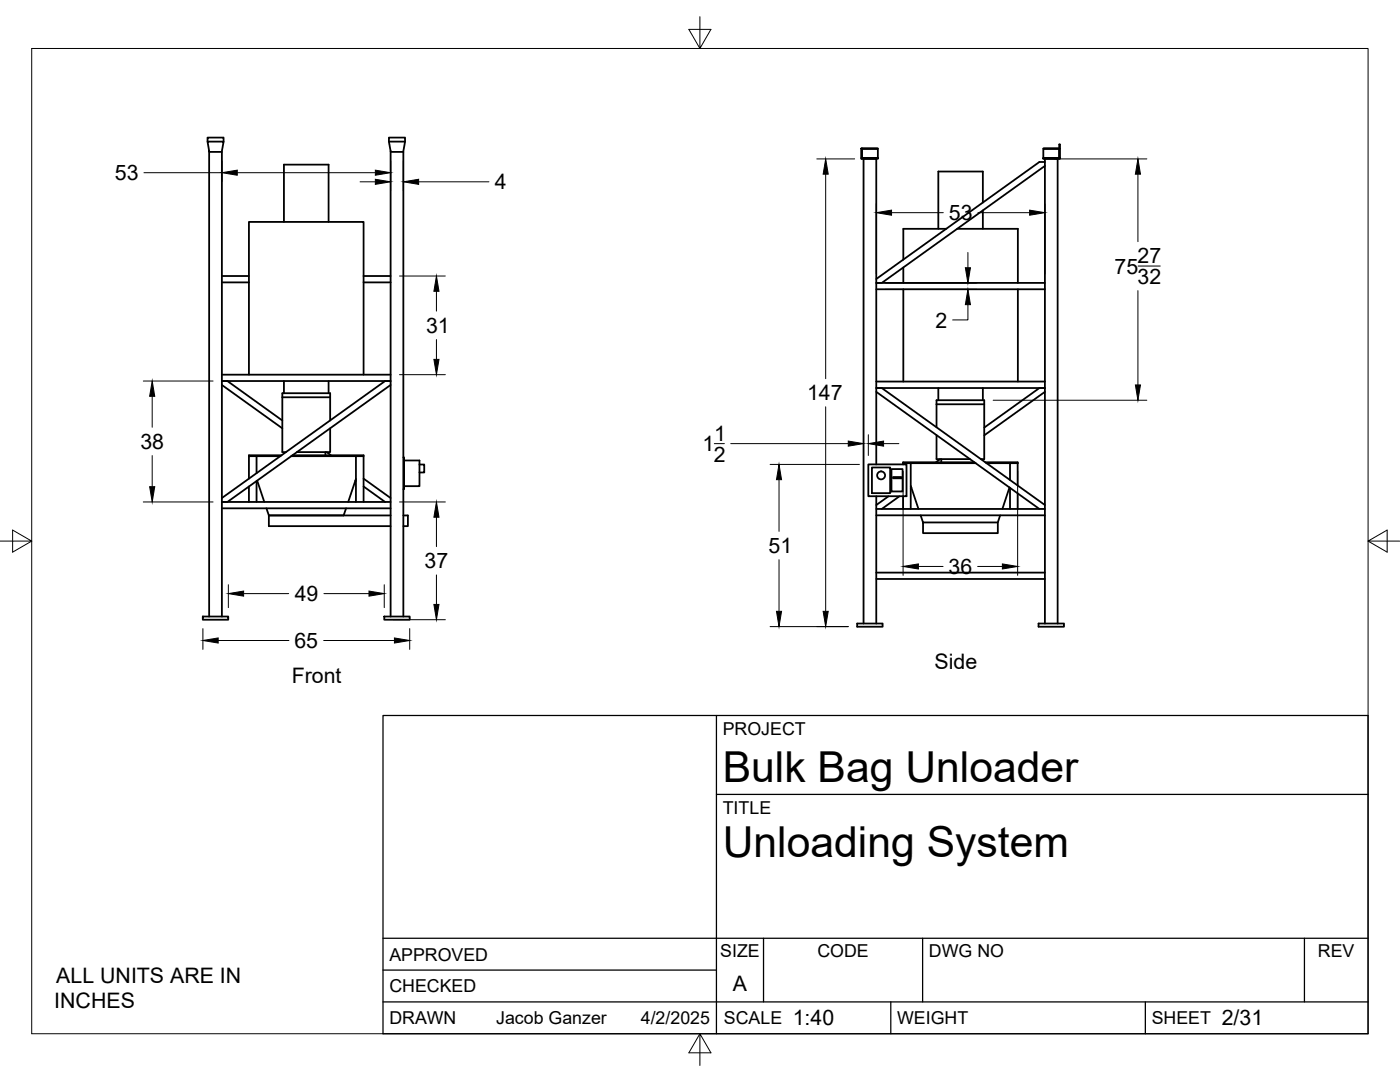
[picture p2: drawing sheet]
<svg xmlns="http://www.w3.org/2000/svg" width="279mm" height="216mm" viewBox="0 0 279 216" stroke-linecap="round" stroke-linejoin="round" font-family="sans-serif">
<!-- layer: Visible -->
<g fill="none" stroke="#000" stroke-width=".36">
<path d="M41.4 28.3v-.8h3.2v.8M41.4 28.3h3.2l-.3 2h-2.6zM41.7 30.3v92.7M44.3 30.3v92.7M77.6 28.3v-.8h3.2v.8M77.6 28.3h3.2l-.3 2h-2.5zM78 30.3v92.7M80.5 30.3v92.7M171.9 29.6l.1 .1zM171.9 29.7v1.8h.1v.2h-.1v-.2M172 29.7v2h3.2v-.2h-3.2h3.2v-1.8M172 29.6l3.2 .1z"/>
<path d="M208.2 29.7v2h3.2v-.2h-3.2h3.2M208.2 29.6h3.2v1.9v-1.8zM208.5 33.1l-32.5 23.4h-1.1h33.6M208.5 32.3h-1.1l-32.5 23.4M211.4 31.5h.1v.2h-.1zM211.5 29.7v-.9h-.1v.9h.1v1.8M44.3 56.3h5.4M44.3 55.1h5.4M56.7 44.3v-11.4h8.9v11.4M72.6 56.3h5.4M72.6 55.1h5.4M174.9 57.7h33.6"/>
<path d="M180.3 53.4v3.1M180.3 57.7v18.4M188.8 45.7h-8.5v6.1M191 45.7h12.1v10.8M196.2 40.4v-6.2h-8.9v11.5M196.2 42v3.7M203.1 57.7v18.4M44.3 76h33.7M44.3 74.8h33.7M44.3 76.8l12 8.7M45.4 76l10.9 7.9M49.7 74.8v-30.5h22.9v30.5"/>
<path d="M56.3 79.3h9.6M56.7 76v2.5M65.6 76v2.5M76.9 76l-32.6 23.4M78 76.8l-32.6 23.4h-1.1h33.7M174.9 77.4h33.6h-1.1l-11 7.9M174.9 78.2l32.5 23.4h1.1M174.9 76.1h33.6M176 77.4l32.5 23.4M187.3 77.4v2.5M196.2 77.4v2.5M208.5 78.2l-12.1 8.7"/>
<path d="M49.7 97.1v3.1M51.2 94.4v-3.4h-1.5v4.5M51.2 96v4.2M51.3 95.9l1.4 4.3M56.2 90.8h-6.5v.2h6.2M58.4 90.8h14.2v.2h-14.5h12.9M64.9 90.2v.6M65.2 90.2l.9 .6M65.9 83.9v-5.4h-9.6v11.7h.8M65.9 85.5v4.7h-6.7M70.9 95.9l.1 .1M71 95.6l-1.5 4.6"/>
<path d="M72.6 97.1l4.3 3.1M72.6 95.5l5.4 3.9M80.5 91.3h.1v6.3h-.1M80.6 91.9h3.1v5.1h-3.1M83.7 92.7h1v1.6h-1M173.3 92.7h7.6v6.3h-7.6zM174 93.3h3.7v5.1h-3.7zM174.9 92.7v-61h-2.6v92.7M174.9 99v25.4M177.3 99l-2.4 1.8M177.9 93.6h2.2v4.5h-2.2zM178.2 95.2h1.7v.2h-1.7z"/>
<path d="M179.5 99l-3.5 2.6M180.2 99v2.6M181.8 96.9l1.5 4.7M181.9 97.3l-.1 .1M186.9 85.3v-5.4h9.5v11.7h-.6M186.9 80.7h9.5M186.9 86.8v4.8h6.7M187.6 91.6l-.8 .6M187.9 91.6v.6M194.5 92.2h-14.3v.5M194.7 92.4h-14.5h1.6v9.2M196.6 92.2h6.5v4.7"/>
<path d="M196.9 92.4h6.2h-1.5v3.4M201.5 97.3l-1.5 4.3M201.6 97.3v4.3M203.1 98.4v3.2M44.3 101.4h33.7M53.2 101.4l.5 1.4M53.7 102.8h24.3M53.7 102.8v2.2h24.3M69.1 101.4l-.5 1.4M71 100.2v-9.2h1.6v9.2M80.5 102.8h.9v2.2h-.9M174.9 102.8h33.6"/>
<path d="M174.9 101.6h32.5M174.9 114.3h33.6M174.9 115.5h33.6M183.7 102.8l.5 1.4M184.2 104.2h14.9v2.2h-14.9zM199.6 102.8l-.5 1.4M40.5 123h5.1v.7h-5.1zM76.7 123h5.1v.7h-5.1zM171.1 124.4h5v.7h-5zM207.3 124.4h5v.7h-5zM208.5 124.4v-92.7h2.6v92.7"/>
<circle cx="175.8" cy="94.9" r=".79"/>
</g>
<!-- layer: Border -->
<path d="M6.3 9.7h266.7v196.6h-266.7zM139.7 3.3v6.4l2.2-3.8h-4.4l2.2 3.8M0 108h6.3l-3.8-2.2v4.4l3.8-2.2M273 108l3.8 2.2v-4.4l-3.8 2.2h6.4M139.7 206.3l-2.2 3.8h4.4l-2.2-3.8v6.3" fill="none" stroke="#000" stroke-width=".2"/>
<!-- layer: Titleblock -->
<path d="M76.4 142.8h196.6v63.5h-196.6zM143 158.5h130M143 142.8v63.5M76.4 199.9h196.6M76.4 193.6h66.6M76.4 187.2h196.6M152.4 187.2v12.7M177.8 199.9v6.4M184.1 187.2v12.7M228.6 199.9v6.4M260.3 187.2v12.7" fill="none" stroke="#000" stroke-width=".25"/>
<!-- layer: FD_Dimensions -->
<g fill="none" stroke="#000" stroke-width=".2">
<path d="M28.7 34.5h15.6M44.3 32.1v4.1M47.3 34.5h27.6M71.9 36.3h3M78 32.1v6M80.5 32.1v6M83.5 36.3h14.1M163 31.7h7.6M164.8 34.8v40.8M210.3 31.7h18.6M227.1 34.8v13.4M79.7 55.1h9.2"/>
<path d="M87.1 58.1v4M174.9 40.7v14M176.7 56.5h18.2M176.7 57.7h18.2M177.9 42.4h10.4M193.2 50.4v3M195.2 42.4h10.3M208.5 40.7v14M227.1 58v18.8M227.1 53.1h4.5M28.6 76h13.9M30.4 79.1v6.2"/>
<path d="M79.7 74.8h9.2M87.1 67.8v3.9M193.2 60.8v3h-3.1M198.2 79.9h30.7M30.4 90.9v6.2M142.6 88.5h2M145.8 88.5h23.5M153.7 92.7h17.8M155.5 95.7v10.3M164.8 81.2v40.8M173.3 86.7v4.2M176.3 88.5h3.1"/>
<path d="M180.2 94v20.8M203.1 94v20.8M28.6 100.2h13.9M45.6 116.7v4.5M48.6 118.4h9M64.6 118.4h9M76.7 116.7v4.5M79.7 100.2h9.2M87.1 103.2v5.9M87.1 114.7v5.9M155.5 111.7v10.3M183.3 113h4.9"/>
<path d="M195.1 113h4.9M40.5 125.4v4.2M43.5 127.8h14.2M64.6 127.8h14.1M78.5 123.7h10.4M81.8 125.4v4.2M153.7 125h15.6"/>
</g>
<g fill="#000" stroke="#000" stroke-width=".2">
<path d="M44.3 34.5l3-.5v1zM74.9 35.8l3.1 .5-3.1 .5zM74.9 34l3.1 .5-3.1 .5zM80.5 36.3l3-.5v1zM164.8 31.7l.5 3.1h-1zM227.1 31.7l.5 3.1h-1zM87.1 55.1l.5 3h-1zM174.9 42.4l3-.5v1zM192.7 53.4h1l-.5 3.1zM205.5 41.9l3 .5-3 .5zM30.4 76l.5 3.1h-1zM86.6 71.7h1l-.5 3.1z"/>
<path d="M193.2 57.7l.5 3.1h-1zM226.6 76.8h1l-.5 3.1zM29.9 97.1h1l-.5 3.1zM155.5 92.7l.5 3h-1zM169.3 88l3 .5-3 .5zM173.3 88.5l3-.5v1zM45.6 118.4l3-.5v1.1zM73.6 117.9l3.1 .5-3.1 .6zM87.1 100.2l.5 3h-1zM180.2 113l3.1-.5v1zM200 112.5l3.1 .5-3.1 .5zM40.5 127.8l3-.5v1z"/>
<path d="M78.7 127.3l3.1 .5-3.1 .5zM86.6 120.6h1l-.5 3.1zM155 122h1l-.5 3zM164.3 122h1l-.5 3z"/>
</g>
<g font-size="8.5">
<text x="144.3" y="156">Bulk Bag Unloader</text>
<text x="144.3" y="171">Unloading System</text>
</g>
<g font-size="4.3">
<text x="22.9" y="36">53</text>
<text x="98.8" y="37.8">4</text>
<text x="189.4" y="43.9">53</text>
<text x="227" y="52.6">27</text>
<text x="222.4" y="54.6">75</text>
<text x="227" y="56.7">32</text>
<text x="186.7" y="65.4">2</text>
<text x="85" y="66.4">31</text>
<text x="161.1" y="79.9">147</text>
<text x="28" y="89.6">38</text>
<text x="142.5" y="88">1</text>
<text x="140.2" y="90">1</text>
<text x="142.4" y="92.1">2</text>
<text x="84.7" y="113.4">37</text>
<text x="153.4" y="110.3">51</text>
<text x="58.8" y="120">49</text>
<text x="189.3" y="114.5">36</text>
<text x="58.8" y="129.3">65</text>
<text x="58.2" y="136.3">Front</text>
<text x="186.5" y="133.4">Side</text>
<text x="11.2" y="196.1">ALL UNITS ARE IN</text>
<text x="146.3" y="197.7">A</text>
<text x="10.8" y="201.2">INCHES</text>
<text x="158.2" y="204.6">1:40</text>
<text x="243.8" y="204.6">2/31</text>
</g>
<g font-size="3.5">
<text x="144.3" y="146.6">PROJECT</text>
<text x="144.3" y="162.3">TITLE</text>
<text x="77.7" y="191.7">APPROVED</text>
<text x="143.7" y="191">SIZE</text>
<text x="163.1" y="191">CODE</text>
<text x="185.4" y="191">DWG NO</text>
<text x="263" y="191">REV</text>
<text x="77.7" y="198">CHECKED</text>
<text x="77.7" y="204.4">DRAWN</text>
<text x="99" y="204.4">Jacob Ganzer</text>
<text x="127.9" y="204.4">4/2/2025</text>
<text x="144.5" y="204.4">SCALE</text>
<text x="179" y="204.4">WEIGHT</text>
<text x="229.8" y="204.4">SHEET</text>
</g>
</svg>
